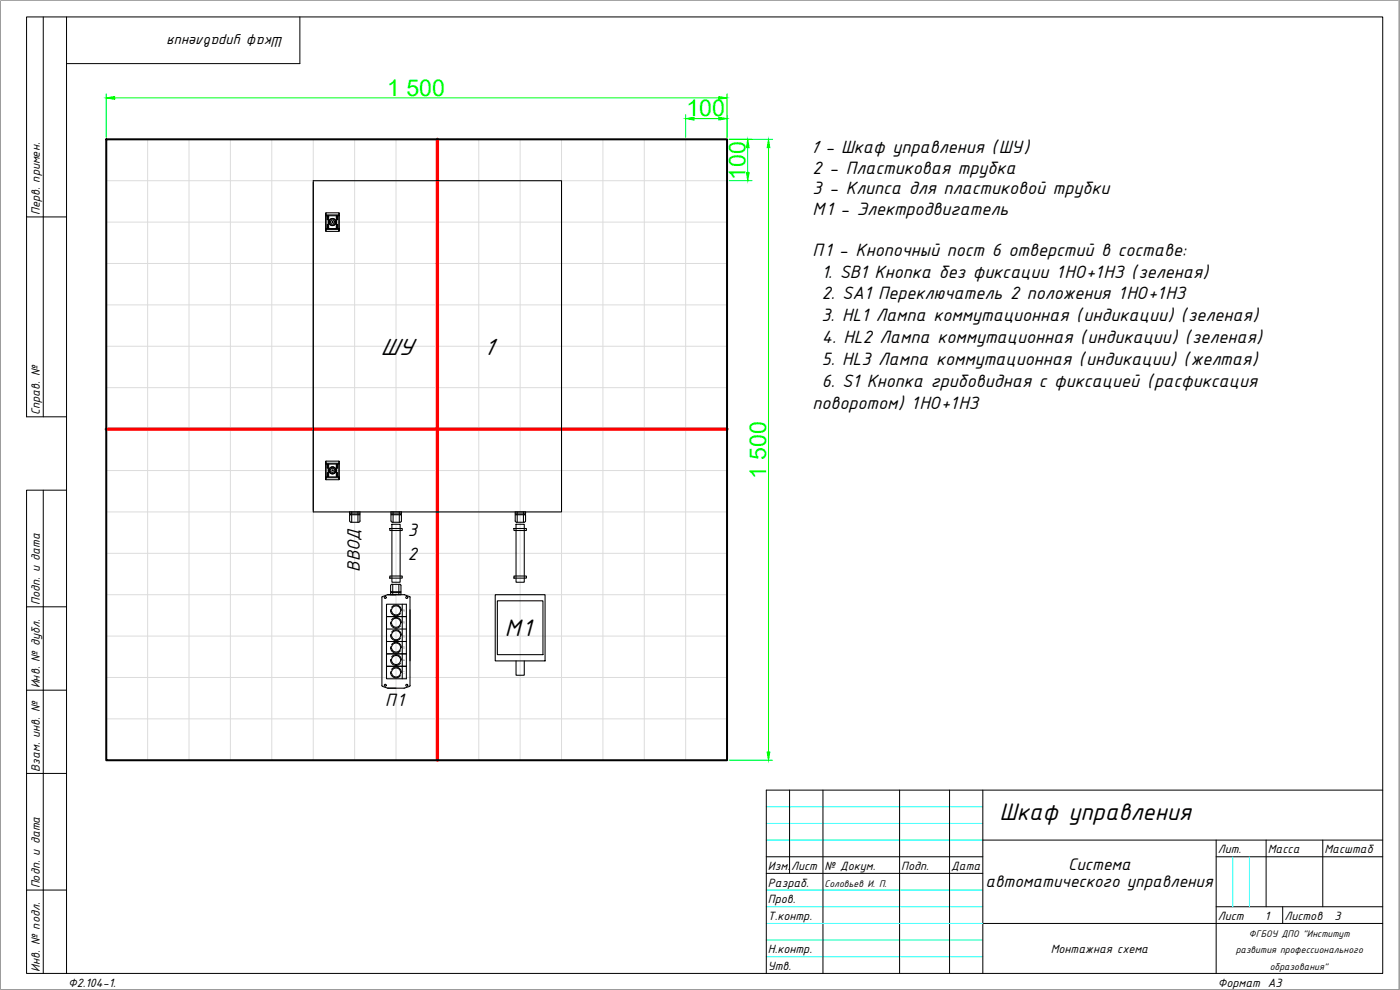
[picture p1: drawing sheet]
<svg xmlns="http://www.w3.org/2000/svg" width="420mm" height="297mm" viewBox="0 0 420 297" stroke-linecap="round" stroke-linejoin="round" font-family="sans-serif">
<g fill="none" stroke="#dcdcdc" stroke-width=".3">
<path d="M31.9 41.8h186.3v186.3h-186.3zM31.9 54.2h186.3M44.3 41.8v186.3M56.7 41.8v186.3M69.1 41.8v186.3M81.6 41.8v186.3M94 41.8v186.3M106.4 41.8v186.3M118.9 41.8v186.3M131.3 41.8v186.3M143.7 41.8v186.3M156.1 41.8v186.3"/>
<path d="M168.5 41.8v186.3M180.9 41.8v186.3M193.4 41.8v186.3M205.8 41.8v186.3M31.9 79.1h186.3M31.9 66.6h186.3M31.9 91.5h186.3M31.9 116.3h186.3M31.9 103.9h186.3M31.9 128.8h186.3M31.9 153.6h186.3M31.9 141.2h186.3"/>
<path d="M31.9 178.4h186.3M31.9 166h186.3M31.9 190.9h186.3M31.9 215.7h186.3M31.9 203.3h186.3"/>
</g>
<path d="M131.3 41.8v186.3M31.9 128.8h186.3" fill="none" stroke="#f00" stroke-width=".99"/>
<!-- layer: 0 -->
<path d="M31.9 41.8h186.3v186.3h-186.3z" fill="none" stroke="#000" stroke-width=".6"/>
<path d="M31.9 28.2v13M34.4 29.4h181.3M205.8 34.4v6.8M208.3 35.6h7.4M218.2 28.2v13M218.8 41.8h13.1M218.8 54.2h6.9M224.4 44.3v7.5M230.6 44.3v181.3M218.8 228.1h13.1" fill="none" stroke="#0f0" stroke-width=".3"/>
<g fill="#0f0" stroke="#0f0" stroke-width=".3">
<path d="M31.9 29.4l2.5-.4v.8z"/>
<path d="M215.7 29l2.5 .4-2.5 .4z"/>
<path d="M230.6 41.8l.4 2.5h-.8z"/>
<path d="M230.2 225.6h.8l-.4 2.5z"/>
<path d="M224.4 41.8l.4 2.5h-.8z"/>
<path d="M224 51.8h.8l-.4 2.4z"/>
<path d="M215.7 35.2l2.5 .4-2.5 .4z"/>
<path d="M205.8 35.6l2.5-.4v.8z"/>
</g>
<g fill="none" stroke="#000" stroke-width=".32">
<path d="M94 54.2h74.5v99.4h-74.5zM97.7 68.6l.2 .2zM97.7 68.8l.2 .6v-.6M97.7 64.7v3.9M97.8 64.5l.1 .2zM97.9 64.7h3.8v3.9M97.9 64.7v3.9h3.8M97.9 63.9h3.8M97.9 69.4h3.8M98.2 67.3l.1 1.2zM98.2 64.8l.1 1.1zM98.5 64.8l.1 3.7z"/>
<path d="M99 66.9h.2M99 66.8a.75 .75 0 0 1 .5-.7 .75 .75 0 0 1 .9 .4l.2-.1v.4M99.2 66.8l.6 .4 .6-.4M100.4 66.9h.2M100.9 64.8v3.6M101 64.8v3.6M101.3 67.3v1.2zM101.3 64.8v1.1zM101.7 64.5l.1 .2zM101.7 68.6v.2zM101.7 64.5h-3.8v-.6l-.2 .6M101.7 64.5v-.6l.1 .6"/>
<path d="M101.8 68.8l-.1 .6v-.6h-3.8M101.8 64.7v3.9M97.7 139l.2 .2zM97.7 139.2v3.9M97.9 139.2h3.8v3.9M97.9 139.2v3.9h3.8M97.9 138.4h3.8M98.2 139.3l.1 1.1zM98.5 139.3l.1 3.7zM100.9 139.3v3.6M101 139.3v3.6M101.3 139.3v1.1z"/>
<path d="M101.7 139l.1 .2zM101.7 139h-3.8v-.6l-.2 .6M101.7 139v-.6l.1 .6M101.8 139.2v3.9M97.7 143.1l.2 .2zM97.7 143.3l.2 .6v-.6M97.9 143.9h3.8M98.2 141.8l.1 1.2zM99 141.4h.2M99 141.3a.76 .76 0 0 1 .5-.7 .76 .76 0 0 1 .9 .3l.2 .1v.3M99.2 141.3l.6 .4 .6-.4M100.4 141.4h.2"/>
<path d="M101.3 141.8v1.2zM101.7 143.1v.2zM101.8 143.3l-.1 .6v-.6h-3.8M104.9 156.3v-1.9h3.1l.1 1.9-.4 .4M104.9 153.6h3.1v.6h-3.1zM105 156.3l.3 .4M105.2 154.2v.2M105.3 156.7h2.4M105.6 153.6v.6M105.6 154.4v2.3M107.4 153.6v.6M107.4 154.4v2.3"/>
<path d="M107.8 154.2v.2M117 158.6h3.7v.6h-3.7zM117.3 153.6h3.2v.6h-3.2zM117.6 157.3h2.5v17.4h-2.5zM117.6 154.2v.2M117.7 156.7h2.4M117.7 156.7l-.4-.4v-1.9h3.2v1.9l-.4 .4M118 153.6v.6M118 154.4v2.3M119.8 153.6v.6M119.8 154.4v2.3M120.2 154.2v.2"/>
<path d="M154.2 158.6h3.8v.6h-3.8zM154.6 153.6h3.1v.6h-3.1zM154.9 157.3h2.4v17.4h-2.4zM154.9 154.2v.2M155 156.7h2.3M155 156.7l-.4-.4v-1.9h3.1v1.9l-.3 .4M155.2 153.6v.6M155.2 154.4v2.3M157.1 153.6v.6M157.1 154.4v2.3M157.5 154.2v.2M114.6 179.2v26.5"/>
<path d="M114.8 178.9l-.2 .3M116.2 178.5l-1.4 .5M116.5 178.4h-.2M117 172.8h3.7v.7h-3.7zM117.2 177.8h3.1v.6h-3.1zM117.2 175.7v1.9h3.1v-1.9M117.5 177.6v.2M117.6 175.3h2.3M117.6 175.3l-.3 .4M117.9 175.3v2.3M117.9 177.8v.6M118.9 178.4h-2.4h4.9"/>
<path d="M119.7 175.3v2.3M119.7 177.8v.6M120 175.3l.3 .4M120.1 177.6v.2M121.4 178.5l1.5 .5M122.9 178.9l.2 .3M123 179.2v26.5M148.6 178.4h15v19.9h-15zM154.2 172.8h3.8v.7h-3.8zM116 188.7v7.5h6h-6v3.7h6h-6v3.8h6v-22.4h-6v3.7h6h-6v3.7h6M116 192.5h6M117.3 186.7h.2a1.36 1.36 0 0 1 2.1-1 1.36 1.36 0 0 1 0 2.3 1.36 1.36 0 0 1-2.1-1h-.2"/>
<path d="M117.3 190.4h.2a1.36 1.36 0 0 1 2.1-1 1.36 1.36 0 0 1 0 2.3 1.36 1.36 0 0 1-2.1-.9h-.2M117.3 194.1h.2a1.36 1.36 0 0 1 2.1-1 1.36 1.36 0 0 1 0 2.3 1.36 1.36 0 0 1-2.1-.9M117.3 197.9l.2-.1a1.36 1.36 0 0 1 2.1-.9 1.36 1.36 0 0 1 0 2.3 1.36 1.36 0 0 1-2.1-1h-.2M117.3 194.5h.2M117.3 183h.2M117.3 183.3h.2M117.3 186.7v.3M117.3 190.4v.4M117.3 194.1v.4M117.3 183v.3M117.3 197.8v.4M117.5 183a1.36 1.36 0 0 1 2.1-1 1.36 1.36 0 0 1 0 2.3 1.36 1.36 0 0 1-2.1-1"/>
<path d="M120.7 181.3v22.4M149.3 180.3h13.6v16.1h-13.6zM154.9 198.3v4.3h2.4v-4.3M114.6 205.7l.2 .2 1.4 .5M116.3 206.4h5.1M117.3 201.6h.2a1.36 1.36 0 0 1 2.1-1 1.36 1.36 0 0 1 0 2.3 1.36 1.36 0 0 1-2.1-.9h-.2M117.3 201.6v.4M123.1 205.7l-.2 .2-1.5 .5"/>
<circle cx="99.8" cy="66.6" r="1.08"/>
<circle cx="99.8" cy="66.6" r="1.01"/>
<circle cx="99.8" cy="66.6" r=".16"/>
<circle cx="99.8" cy="141.1" r="1.08"/>
<circle cx="99.8" cy="141.1" r="1.01"/>
<circle cx="99.8" cy="141.1" r=".16"/>
<circle cx="115.6" cy="179.3" r=".3"/>
<circle cx="122.1" cy="179.3" r=".3"/>
<circle cx="115.6" cy="205.6" r=".3"/>
<circle cx="122.1" cy="205.6" r=".3"/>
</g>
<path d="M0 .1h419.9v296.9h-419.9zM94 54.7v98.4" fill="none" stroke="#000" stroke-width=".3"/>
<path d="M117.2 186.9a1.63 1.63 0 0 0 1.2 1.5 1.63 1.63 0 0 0 1.8-.6M117.2 190.6a1.61 1.61 0 0 0 1.2 1.5 1.61 1.61 0 0 0 1.8-.6M117.2 194.3a1.61 1.61 0 0 0 1.2 1.6 1.61 1.61 0 0 0 1.8-.6M117.2 183.2a1.61 1.61 0 0 0 1.2 1.5 1.61 1.61 0 0 0 1.8-.6M117.2 198a1.63 1.63 0 0 0 1.2 1.6 1.63 1.63 0 0 0 1.8-.6M117.5 185.9a1.61 1.61 0 0 1 1.8-.6 1.61 1.61 0 0 1 1.2 1.6M117.5 189.7a1.61 1.61 0 0 1 1.9-.6 1.61 1.61 0 0 1 1.1 1.5M117.5 193.4a1.61 1.61 0 0 1 1.8-.6 1.61 1.61 0 0 1 1.2 1.5M117.5 182.2a1.61 1.61 0 0 1 1.9-.6 1.61 1.61 0 0 1 1.1 1.6M117.5 197.1a1.63 1.63 0 0 1 1.8-.6 1.63 1.63 0 0 1 1.2 1.5M117.2 201.8a1.61 1.61 0 0 0 1.2 1.5 1.61 1.61 0 0 0 1.8-.6M117.5 200.8a1.61 1.61 0 0 1 1.9-.6 1.61 1.61 0 0 1 1.1 1.6" fill="none" stroke="#000" stroke-width=".32"/>
<!-- layer: 0 -->
<g fill="none" stroke="#000" stroke-width=".3">
<path d="M13 5.1v120M20 5.1h395v287h-395zM20 5.1h-12v60h12M90 5.1v14h-70M8 65.1v60h12M13 147.1v145M20 147.1h-12v35M20 182.1h-12v25M20 207.1h-12v25M20 232.1h-12v35M237 237.1v24.9M247 237.1v55"/>
<path d="M270 237.1v55M285 237.1v55M295 237.1v55M415 237.1h.1M415 237.1h-185v55M230 257.1h65M295 252.1h120M365 257.1h50M365 252.1v40M380 252.1v20M397 252.1v20M20 267.1h-12v25h12"/>
<path d="M230 262h65M295 277.1h120M365 272.1h50M385 272.1v5"/>
</g>
<!-- layer: 4 -->
<path d="M230 252.1h65M230 247.1h65M230 242.1h65M370 257.1v15M375 257.1v15M230 272.1h65M230 267.1h65M230 277.1h65M230 287.1h65M230 282h65" fill="none" stroke="#0ff" stroke-width=".3"/>
<path d="M0 .1h419.9v296.9h-419.9z" fill="none" stroke="#bababa" stroke-width=".3"/>
<text font-size="7.8" x="300" y="246.1">Шкаф управления</text>
<g font-size="7.7">
<text x="114.2" y="106.4">ШУ</text>
<text x="145" y="106.4">1</text>
<text x="151.5" y="190.9">М</text>
<text x="156.8" y="190.9">1</text>
</g>
<g font-size="6.9" fill="#0f0">
<text x="116.2" y="28.7">1 500</text>
<text x="206" y="34.9">100</text>
<text x="223.7" y="54" transform="rotate(-90 223.7 54)">100</text>
<text x="229.9" y="143.9" transform="rotate(-90 229.9 143.9)">1 500</text>
</g>
<g font-size="5.8">
<text x="243.2" y="45.9">1 - Шкаф управления (ШУ)</text>
<text x="243.8" y="52.1">2 - Пластиковая трубка</text>
<text x="243.8" y="58.3">3 - Клипса для пластиковой трубки</text>
<text x="243.8" y="64.5">М1 - Электродвигатель</text>
<text x="243.8" y="76.9">П1 - Кнопочный пост 6 отверстий в составе:</text>
<text x="246.6" y="83.5">1. SB1 Кнопка без фиксации 1НО+1НЗ (зеленая)</text>
<text x="246.6" y="89.7">2. SA1 Переключатель 2 положения 1НО+1НЗ</text>
<text x="246.6" y="96.3">3. HL1 Лампа коммутационная (индикации) (зеленая)</text>
<text x="246.6" y="102.9">4. HL2 Лампа коммутационная (индикации) (зеленая)</text>
<text x="246.6" y="109.5">5. HL3 Лампа коммутационная (индикации) (желтая)</text>
<text x="246.6" y="116.1">6. S1 Кнопка грибовидная с фиксацией (расфиксация</text>
<text x="243.8" y="122.7">поворотом) 1НО+1НЗ</text>
<text x="122.4" y="160.9">3</text>
<text x="108" y="171.5" transform="rotate(-90 108 171.5)">ВВОД</text>
<text x="122.4" y="168.1">2</text>
<text x="115.6" y="211.9">П</text>
<text x="119.2" y="211.9">1</text>
</g>
<g font-size="5.4">
<text x="320.5" y="261.1">Система</text>
<text x="295.8" y="266.1">автоматического управления</text>
</g>
<text font-size="4.7" x="85" y="11.1" transform="rotate(-180 85 11.1)">Шкаф управления</text>
<g font-size="3.9">
<text x="12" y="64.6" transform="rotate(-90 12 64.6)">Перв. примен.</text>
<text x="12" y="124.6" transform="rotate(-90 12 124.6)">Справ. №</text>
<text x="12" y="181.6" transform="rotate(-90 12 181.6)">Подп. и дата</text>
<text x="12" y="206.6" transform="rotate(-90 12 206.6)">Инв. № дубл.</text>
<text x="12" y="231.6" transform="rotate(-90 12 231.6)">Взам. инв. №</text>
<text x="365.5" y="256">Лит.</text>
<text x="380.5" y="256">Масса</text>
<text x="397.5" y="256">Масштаб</text>
<text x="230.5" y="261.1">Изм.</text>
<text x="237.5" y="261.1">Лист</text>
<text x="247.5" y="261.1">№ Докум.</text>
<text x="270.5" y="261.1">Подп.</text>
<text x="285.5" y="261.1">Дата</text>
<text x="12" y="266.6" transform="rotate(-90 12 266.6)">Подп. и дата</text>
<text x="230.5" y="266.1">Разраб.</text>
<text x="230.5" y="271.1">Пров.</text>
<text x="230.5" y="276">Т.контр.</text>
<text x="365.5" y="276">Лист</text>
<text x="379.6" y="276">1</text>
<text x="385.5" y="276">Листов</text>
<text x="400.5" y="276">3</text>
<text x="230.5" y="286.1">Н.контр.</text>
<text x="315.3" y="286.1">Монтажная схема</text>
<text x="12" y="291.6" transform="rotate(-90 12 291.6)">Инв. № подл.</text>
<text x="230.5" y="291">Утв.</text>
<text x="20.5" y="296.1">Ф2.104-1.</text>
<text x="365.5" y="296.1">Формат А3</text>
</g>
<g font-size="3.1">
<text x="247.5" y="266.1">Соловьев И. П.</text>
<text x="374.8" y="281.1">ФГБОУ ДПО &quot;Институт</text>
<text x="370.8" y="286.1">развития профессионального</text>
<text x="381.1" y="291">образования&quot;</text>
</g>
<g font-size=".6">
<text x="121.1" y="182.7" transform="rotate(90 121.1 182.7)">SB1</text>
<text x="121.1" y="186.4" transform="rotate(90 121.1 186.4)">SA1</text>
<text x="121.1" y="190.4" transform="rotate(90 121.1 190.4)">HL1</text>
<text x="121.1" y="193.9" transform="rotate(90 121.1 193.9)">HL2</text>
<text x="121.1" y="197.6" transform="rotate(90 121.1 197.6)">HL3</text>
<text x="121.1" y="201.5" transform="rotate(90 121.1 201.5)">S1</text>
</g>
</svg>
